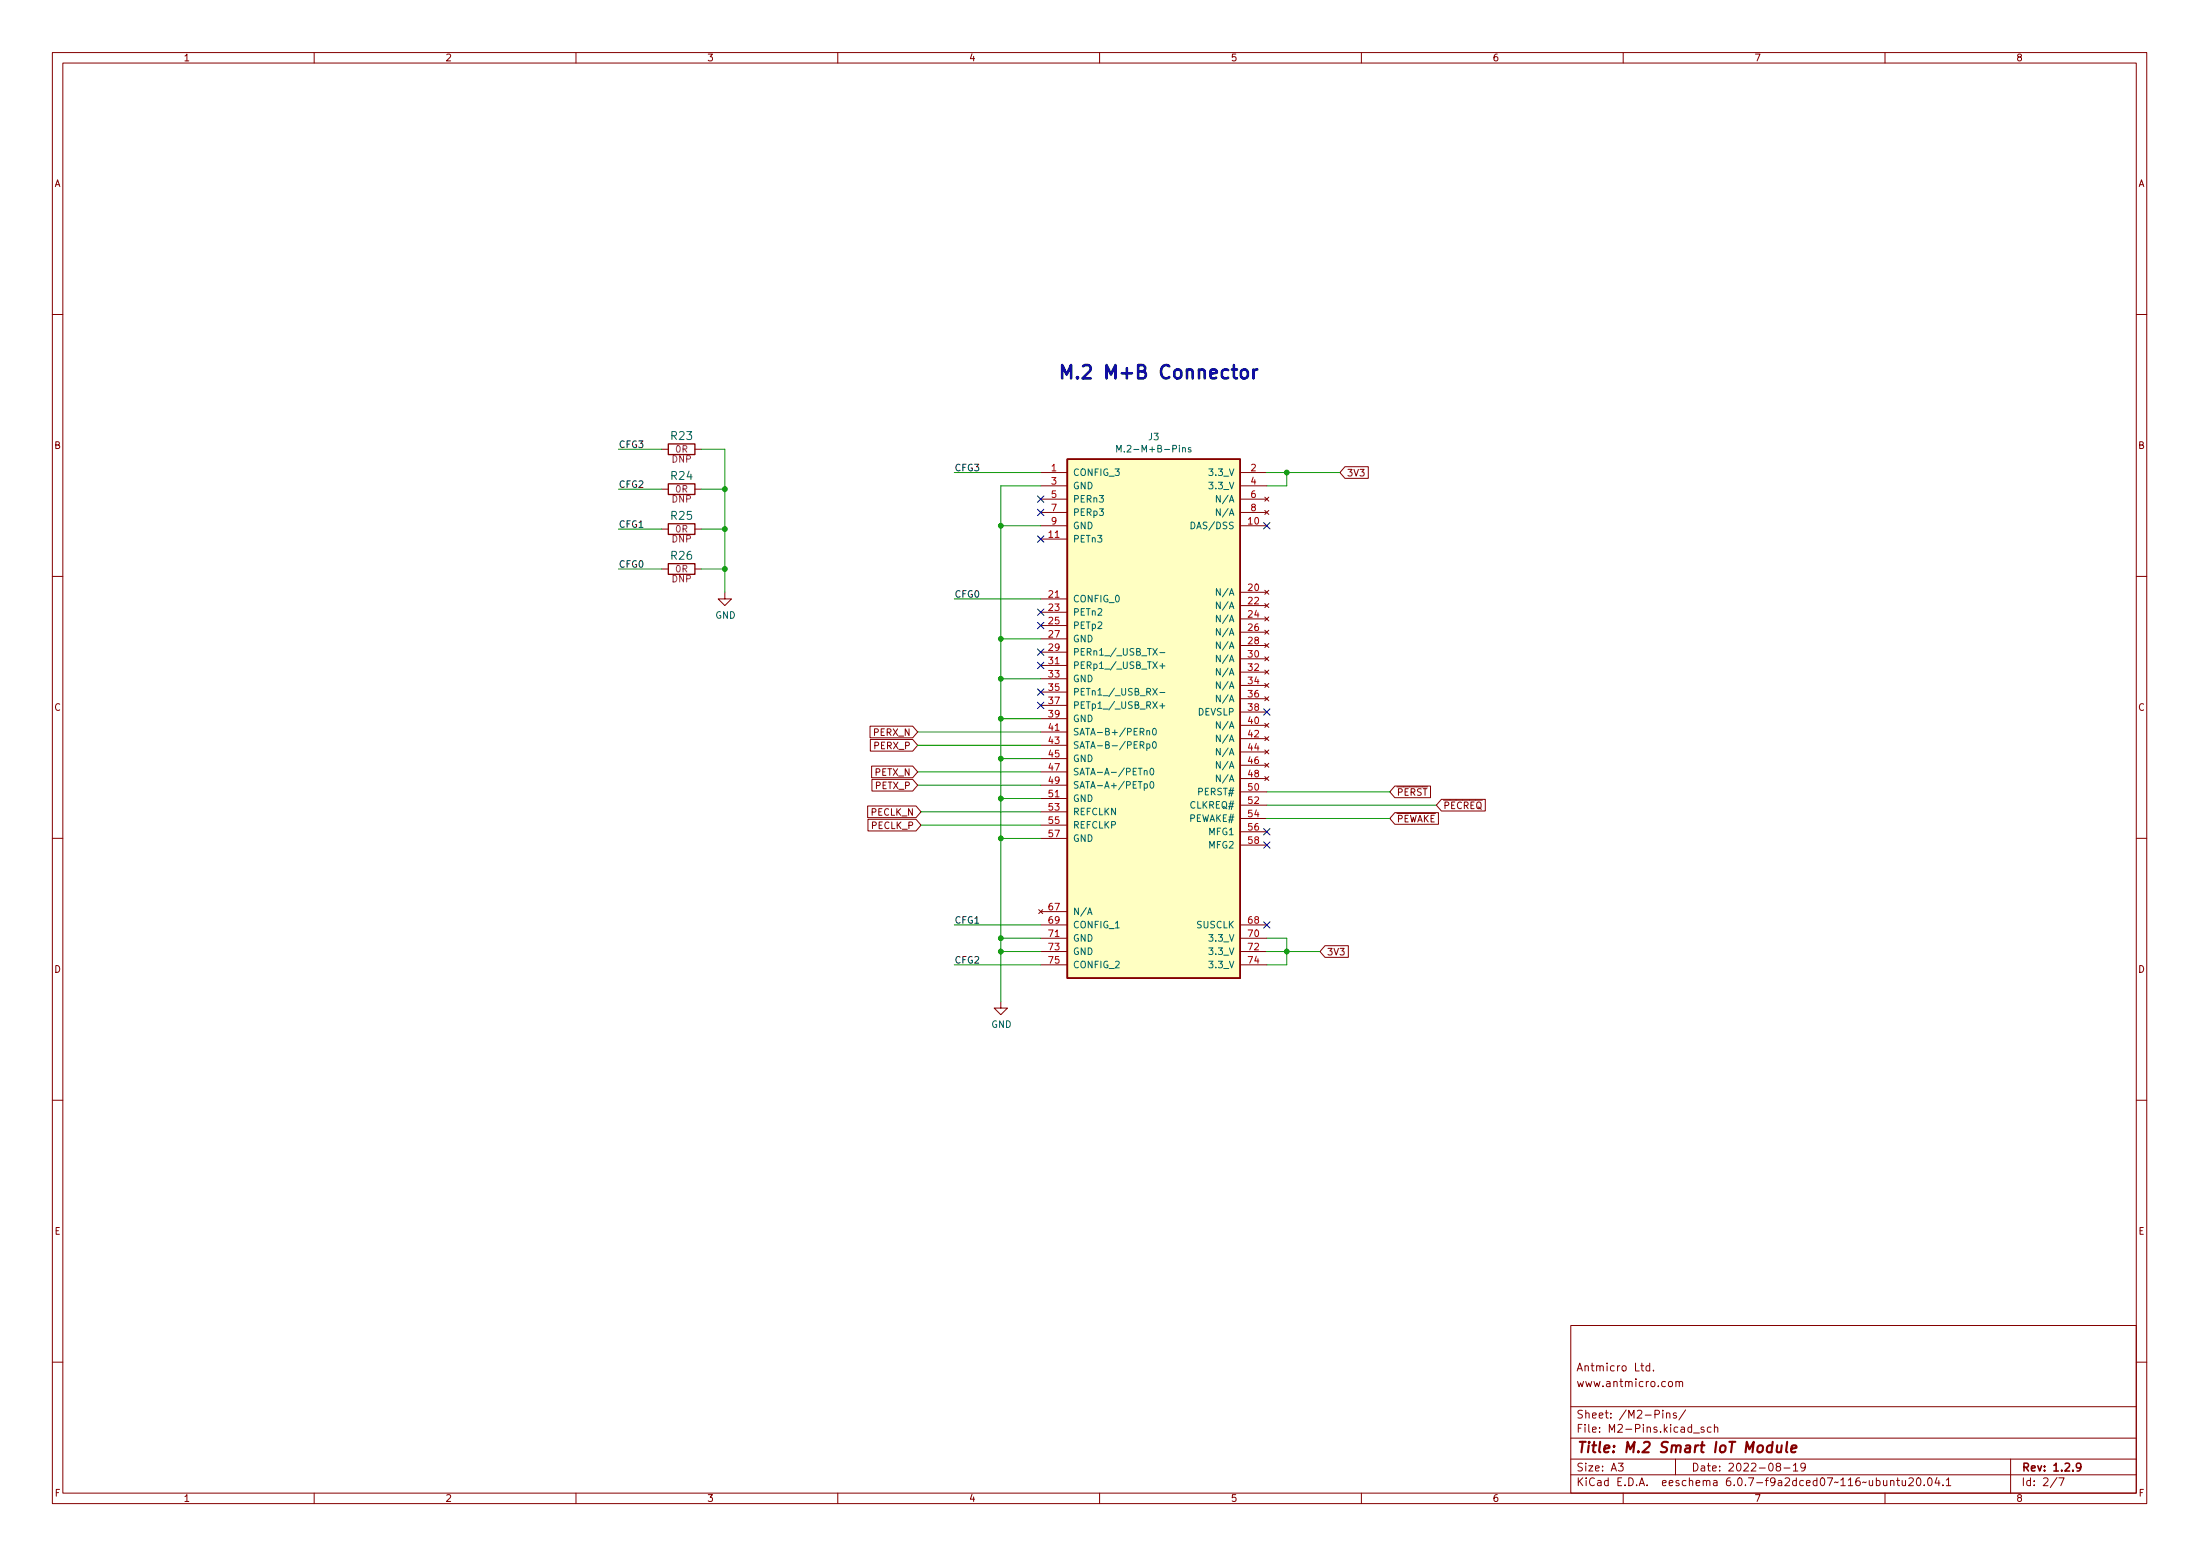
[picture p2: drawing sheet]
(kicad_sch (version 20211123) (generator eeschema)

 (paper "A3")

 (title_block
  (title "M.2 Smart IoT Module")
  (date "2022-08-19")
  (rev "1.2.9")
  (comment 1 "www.antmicro.com")
  (comment 2 "Antmicro Ltd."))

 (lib_symbols
  (symbol "m2-smart-iot-module:GND" (power) (pin_names (offset 0)) (in_bom yes) (on_board yes)
   (property "Reference" "#PWR" (id 0) (at 0 -6.35 0) (effects (font (size 1.27 1.27)) hide))
   (property "Value" "GND" (id 1) (at 0 -3.81 0) (effects (font (size 1.27 1.27))))
   (property "Footprint" "m2-smart-iot-module-footprints:" (id 2) (at 0 0 0) (effects (font (size 1.27 1.27)) hide))
   (property "Datasheet" "" (id 3) (at 0 0 0) (effects (font (size 1.27 1.27)) hide))
   (symbol "GND_0_1"
    (polyline (pts (xy 0 0) (xy 0 -1.27) (xy 1.27 -1.27) (xy 0 -2.54) (xy -1.27 -1.27) (xy 0 -1.27)) (stroke (width 0) (type default) (color 0 0 0 0)) (fill (type none))))
   (symbol "GND_1_1"
    (pin power_in line (at 0 0 270) (length 0) hide (name "GND" (effects (font (size 1.27 1.27)))) (number "1" (effects (font (size 1.27 1.27)))))))
  (symbol "m2-smart-iot-module:M.2-M+B-Pins" (pin_names (offset 1.016)) (in_bom yes) (on_board yes)
   (property "Reference" "J" (id 0) (at 1.27 1.27 0) (effects (font (size 1.27 1.27))))
   (property "Value" "M.2-M+B-Pins" (id 1) (at 7.62 -100.33 0) (effects (font (size 1.27 1.27))))
   (property "Footprint" "m2-smart-iot-module-footprints:M.2-M+B-Keys" (id 2) (at 0 0 0) (effects (font (size 1.27 1.27)) hide))
   (property "Datasheet" "" (id 3) (at 0 0 0) (effects (font (size 1.27 1.27)) hide))
   (symbol "M.2-M+B-Pins_1_1"
    (rectangle (start 0 0) (end 33.02 -99.06) (stroke (width 0.3048) (type default) (color 0 0 0 0)) (fill (type background)))
    (pin passive line (at -5.08 -2.54 0) (length 5.08) (name "CONFIG_3" (effects (font (size 1.27 1.27)))) (number "1" (effects (font (size 1.27 1.27)))))
    (pin passive line (at 38.1 -12.7 180) (length 5.08) (name "DAS/DSS" (effects (font (size 1.27 1.27)))) (number "10" (effects (font (size 1.27 1.27)))))
    (pin passive line (at -5.08 -15.24 0) (length 5.08) (name "PETn3" (effects (font (size 1.27 1.27)))) (number "11" (effects (font (size 1.27 1.27)))))
    (pin power_in line (at 38.1 -2.54 180) (length 5.08) (name "3.3_V" (effects (font (size 1.27 1.27)))) (number "2" (effects (font (size 1.27 1.27)))))
    (pin no_connect line (at 38.1 -25.4 180) (length 5.08) (name "N/A" (effects (font (size 1.27 1.27)))) (number "20" (effects (font (size 1.27 1.27)))))
    (pin passive line (at -5.08 -26.67 0) (length 5.08) (name "CONFIG_0" (effects (font (size 1.27 1.27)))) (number "21" (effects (font (size 1.27 1.27)))))
    (pin no_connect line (at 38.1 -27.94 180) (length 5.08) (name "N/A" (effects (font (size 1.27 1.27)))) (number "22" (effects (font (size 1.27 1.27)))))
    (pin passive line (at -5.08 -29.21 0) (length 5.08) (name "PETn2" (effects (font (size 1.27 1.27)))) (number "23" (effects (font (size 1.27 1.27)))))
    (pin no_connect line (at 38.1 -30.48 180) (length 5.08) (name "N/A" (effects (font (size 1.27 1.27)))) (number "24" (effects (font (size 1.27 1.27)))))
    (pin passive line (at -5.08 -31.75 0) (length 5.08) (name "PETp2" (effects (font (size 1.27 1.27)))) (number "25" (effects (font (size 1.27 1.27)))))
    (pin no_connect line (at 38.1 -33.02 180) (length 5.08) (name "N/A" (effects (font (size 1.27 1.27)))) (number "26" (effects (font (size 1.27 1.27)))))
    (pin power_in line (at -5.08 -34.29 0) (length 5.08) (name "GND" (effects (font (size 1.27 1.27)))) (number "27" (effects (font (size 1.27 1.27)))))
    (pin no_connect line (at 38.1 -35.56 180) (length 5.08) (name "N/A" (effects (font (size 1.27 1.27)))) (number "28" (effects (font (size 1.27 1.27)))))
    (pin passive line (at -5.08 -36.83 0) (length 5.08) (name "PERn1_/_USB_TX-" (effects (font (size 1.27 1.27)))) (number "29" (effects (font (size 1.27 1.27)))))
    (pin power_in line (at -5.08 -5.08 0) (length 5.08) (name "GND" (effects (font (size 1.27 1.27)))) (number "3" (effects (font (size 1.27 1.27)))))
    (pin no_connect line (at 38.1 -38.1 180) (length 5.08) (name "N/A" (effects (font (size 1.27 1.27)))) (number "30" (effects (font (size 1.27 1.27)))))
    (pin passive line (at -5.08 -39.37 0) (length 5.08) (name "PERp1_/_USB_TX+" (effects (font (size 1.27 1.27)))) (number "31" (effects (font (size 1.27 1.27)))))
    (pin no_connect line (at 38.1 -40.64 180) (length 5.08) (name "N/A" (effects (font (size 1.27 1.27)))) (number "32" (effects (font (size 1.27 1.27)))))
    (pin power_in line (at -5.08 -41.91 0) (length 5.08) (name "GND" (effects (font (size 1.27 1.27)))) (number "33" (effects (font (size 1.27 1.27)))))
    (pin no_connect line (at 38.1 -43.18 180) (length 5.08) (name "N/A" (effects (font (size 1.27 1.27)))) (number "34" (effects (font (size 1.27 1.27)))))
    (pin passive line (at -5.08 -44.45 0) (length 5.08) (name "PETn1_/_USB_RX-" (effects (font (size 1.27 1.27)))) (number "35" (effects (font (size 1.27 1.27)))))
    (pin no_connect line (at 38.1 -45.72 180) (length 5.08) (name "N/A" (effects (font (size 1.27 1.27)))) (number "36" (effects (font (size 1.27 1.27)))))
    (pin passive line (at -5.08 -46.99 0) (length 5.08) (name "PETp1_/_USB_RX+" (effects (font (size 1.27 1.27)))) (number "37" (effects (font (size 1.27 1.27)))))
    (pin passive line (at 38.1 -48.26 180) (length 5.08) (name "DEVSLP" (effects (font (size 1.27 1.27)))) (number "38" (effects (font (size 1.27 1.27)))))
    (pin power_in line (at -5.08 -49.53 0) (length 5.08) (name "GND" (effects (font (size 1.27 1.27)))) (number "39" (effects (font (size 1.27 1.27)))))
    (pin power_in line (at 38.1 -5.08 180) (length 5.08) (name "3.3_V" (effects (font (size 1.27 1.27)))) (number "4" (effects (font (size 1.27 1.27)))))
    (pin no_connect line (at 38.1 -50.8 180) (length 5.08) (name "N/A" (effects (font (size 1.27 1.27)))) (number "40" (effects (font (size 1.27 1.27)))))
    (pin passive line (at -5.08 -52.07 0) (length 5.08) (name "SATA-B+/PERn0" (effects (font (size 1.27 1.27)))) (number "41" (effects (font (size 1.27 1.27)))))
    (pin no_connect line (at 38.1 -53.34 180) (length 5.08) (name "N/A" (effects (font (size 1.27 1.27)))) (number "42" (effects (font (size 1.27 1.27)))))
    (pin passive line (at -5.08 -54.61 0) (length 5.08) (name "SATA-B-/PERp0" (effects (font (size 1.27 1.27)))) (number "43" (effects (font (size 1.27 1.27)))))
    (pin no_connect line (at 38.1 -55.88 180) (length 5.08) (name "N/A" (effects (font (size 1.27 1.27)))) (number "44" (effects (font (size 1.27 1.27)))))
    (pin power_in line (at -5.08 -57.15 0) (length 5.08) (name "GND" (effects (font (size 1.27 1.27)))) (number "45" (effects (font (size 1.27 1.27)))))
    (pin no_connect line (at 38.1 -58.42 180) (length 5.08) (name "N/A" (effects (font (size 1.27 1.27)))) (number "46" (effects (font (size 1.27 1.27)))))
    (pin passive line (at -5.08 -59.69 0) (length 5.08) (name "SATA-A-/PETn0" (effects (font (size 1.27 1.27)))) (number "47" (effects (font (size 1.27 1.27)))))
    (pin no_connect line (at 38.1 -60.96 180) (length 5.08) (name "N/A" (effects (font (size 1.27 1.27)))) (number "48" (effects (font (size 1.27 1.27)))))
    (pin passive line (at -5.08 -62.23 0) (length 5.08) (name "SATA-A+/PETp0" (effects (font (size 1.27 1.27)))) (number "49" (effects (font (size 1.27 1.27)))))
    (pin passive line (at -5.08 -7.62 0) (length 5.08) (name "PERn3" (effects (font (size 1.27 1.27)))) (number "5" (effects (font (size 1.27 1.27)))))
    (pin passive line (at 38.1 -63.5 180) (length 5.08) (name "PERST#" (effects (font (size 1.27 1.27)))) (number "50" (effects (font (size 1.27 1.27)))))
    (pin power_in line (at -5.08 -64.77 0) (length 5.08) (name "GND" (effects (font (size 1.27 1.27)))) (number "51" (effects (font (size 1.27 1.27)))))
    (pin passive line (at 38.1 -66.04 180) (length 5.08) (name "CLKREQ#" (effects (font (size 1.27 1.27)))) (number "52" (effects (font (size 1.27 1.27)))))
    (pin passive line (at -5.08 -67.31 0) (length 5.08) (name "REFCLKN" (effects (font (size 1.27 1.27)))) (number "53" (effects (font (size 1.27 1.27)))))
    (pin passive line (at 38.1 -68.58 180) (length 5.08) (name "PEWAKE#" (effects (font (size 1.27 1.27)))) (number "54" (effects (font (size 1.27 1.27)))))
    (pin passive line (at -5.08 -69.85 0) (length 5.08) (name "REFCLKP" (effects (font (size 1.27 1.27)))) (number "55" (effects (font (size 1.27 1.27)))))
    (pin passive line (at 38.1 -71.12 180) (length 5.08) (name "MFG1" (effects (font (size 1.27 1.27)))) (number "56" (effects (font (size 1.27 1.27)))))
    (pin power_in line (at -5.08 -72.39 0) (length 5.08) (name "GND" (effects (font (size 1.27 1.27)))) (number "57" (effects (font (size 1.27 1.27)))))
    (pin passive line (at 38.1 -73.66 180) (length 5.08) (name "MFG2" (effects (font (size 1.27 1.27)))) (number "58" (effects (font (size 1.27 1.27)))))
    (pin no_connect line (at 38.1 -7.62 180) (length 5.08) (name "N/A" (effects (font (size 1.27 1.27)))) (number "6" (effects (font (size 1.27 1.27)))))
    (pin no_connect line (at -5.08 -86.36 0) (length 5.08) (name "N/A" (effects (font (size 1.27 1.27)))) (number "67" (effects (font (size 1.27 1.27)))))
    (pin passive line (at 38.1 -88.9 180) (length 5.08) (name "SUSCLK" (effects (font (size 1.27 1.27)))) (number "68" (effects (font (size 1.27 1.27)))))
    (pin passive line (at -5.08 -88.9 0) (length 5.08) (name "CONFIG_1" (effects (font (size 1.27 1.27)))) (number "69" (effects (font (size 1.27 1.27)))))
    (pin passive line (at -5.08 -10.16 0) (length 5.08) (name "PERp3" (effects (font (size 1.27 1.27)))) (number "7" (effects (font (size 1.27 1.27)))))
    (pin power_in line (at 38.1 -91.44 180) (length 5.08) (name "3.3_V" (effects (font (size 1.27 1.27)))) (number "70" (effects (font (size 1.27 1.27)))))
    (pin power_in line (at -5.08 -91.44 0) (length 5.08) (name "GND" (effects (font (size 1.27 1.27)))) (number "71" (effects (font (size 1.27 1.27)))))
    (pin power_in line (at 38.1 -93.98 180) (length 5.08) (name "3.3_V" (effects (font (size 1.27 1.27)))) (number "72" (effects (font (size 1.27 1.27)))))
    (pin power_in line (at -5.08 -93.98 0) (length 5.08) (name "GND" (effects (font (size 1.27 1.27)))) (number "73" (effects (font (size 1.27 1.27)))))
    (pin power_in line (at 38.1 -96.52 180) (length 5.08) (name "3.3_V" (effects (font (size 1.27 1.27)))) (number "74" (effects (font (size 1.27 1.27)))))
    (pin passive line (at -5.08 -96.52 0) (length 5.08) (name "CONFIG_2" (effects (font (size 1.27 1.27)))) (number "75" (effects (font (size 1.27 1.27)))))
    (pin no_connect line (at 38.1 -10.16 180) (length 5.08) (name "N/A" (effects (font (size 1.27 1.27)))) (number "8" (effects (font (size 1.27 1.27)))))
    (pin power_in line (at -5.08 -12.7 0) (length 5.08) (name "GND" (effects (font (size 1.27 1.27)))) (number "9" (effects (font (size 1.27 1.27)))))))
  (symbol "m2-smart-iot-module:R_0R_0402" (pin_names (offset 0)) (in_bom yes) (on_board yes)
   (property "Reference" "R" (id 0) (at -1.397 3.429 0) (effects (font (size 1.524 1.524)) (justify left)))
   (property "Value" "R_0R_0402" (id 1) (at 0 -3.81 0) (effects (font (size 1.524 1.524)) hide))
   (property "Footprint" "m2-smart-iot-module-footprints:0402-res" (id 2) (at 5.08 5.08 0) (effects (font (size 1.524 1.524)) (justify left) hide))
   (property "Datasheet" "" (id 3) (at 0 0 0) (effects (font (size 1.27 1.27)) hide))
   (property "Manufacturer" "PANASONIC" (id 4) (at 5.08 10.16 0) (effects (font (size 1.524 1.524)) (justify left) hide))
   (property "MPN" "ERJ2GE0R00X" (id 5) (at 5.08 7.62 0) (effects (font (size 1.524 1.524)) (justify left) hide))
   (property "Val" "0R" (id 6) (at 0 -2.54 0) (effects (font (size 1.27 1.27))))
   (symbol "R_0R_0402_1_1"
    (rectangle (start 2.54 -1.016) (end -2.54 1.016) (stroke (width 0.254) (type default) (color 0 0 0 0)) (fill (type none)))
    (pin passive line (at -3.81 0 0) (length 1.27) (name "~" (effects (font (size 0 0)))) (number "1" (effects (font (size 0 0)))))
    (pin passive line (at 3.81 0 180) (length 1.27) (name "~" (effects (font (size 0 0)))) (number "2" (effects (font (size 0 0))))))))

 (junction (at 138.43 108.585) (diameter 0) (color 0 0 0 0))
 (junction (at 245.745 181.61) (diameter 0) (color 0 0 0 0))
 (junction (at 245.745 90.17) (diameter 0) (color 0 0 0 0))
 (junction (at 191.135 160.02) (diameter 0) (color 0 0 0 0))
 (junction (at 191.135 137.16) (diameter 0) (color 0 0 0 0))
 (junction (at 138.43 100.965) (diameter 0) (color 0 0 0 0))
 (junction (at 138.43 93.345) (diameter 0) (color 0 0 0 0))
 (junction (at 191.135 121.92) (diameter 0) (color 0 0 0 0))
 (junction (at 191.135 152.4) (diameter 0) (color 0 0 0 0))
 (junction (at 191.135 181.61) (diameter 0) (color 0 0 0 0))
 (junction (at 191.135 129.54) (diameter 0) (color 0 0 0 0))
 (junction (at 191.135 144.78) (diameter 0) (color 0 0 0 0))
 (junction (at 191.135 179.07) (diameter 0) (color 0 0 0 0))
 (junction (at 191.135 100.33) (diameter 0) (color 0 0 0 0))

 (no_connect (at 198.755 134.62))
 (no_connect (at 241.935 158.75))
 (no_connect (at 198.755 95.25))
 (no_connect (at 198.755 116.84))
 (no_connect (at 241.935 176.53))
 (no_connect (at 241.935 161.29))
 (no_connect (at 198.755 127))
 (no_connect (at 198.755 124.46))
 (no_connect (at 198.755 132.08))
 (no_connect (at 241.935 100.33))
 (no_connect (at 198.755 102.87))
 (no_connect (at 198.755 97.79))
 (no_connect (at 198.755 119.38))
 (no_connect (at 241.935 135.89))

 (wire (pts (xy 265.43 156.21) (xy 241.935 156.21)) (stroke (width 0) (type default) (color 0 0 0 0)))
 (wire (pts (xy 198.755 179.07) (xy 191.135 179.07)) (stroke (width 0) (type default) (color 0 0 0 0)))
 (wire (pts (xy 255.905 90.17) (xy 245.745 90.17)) (stroke (width 0) (type default) (color 0 0 0 0)))
 (wire (pts (xy 198.755 181.61) (xy 191.135 181.61)) (stroke (width 0) (type default) (color 0 0 0 0)))
 (wire (pts (xy 245.745 181.61) (xy 245.745 179.07)) (stroke (width 0) (type default) (color 0 0 0 0)))
 (wire (pts (xy 133.985 108.585) (xy 138.43 108.585)) (stroke (width 0) (type default) (color 0 0 0 0)))
 (wire (pts (xy 191.135 137.16) (xy 191.135 129.54)) (stroke (width 0) (type default) (color 0 0 0 0)))
 (wire (pts (xy 182.245 114.3) (xy 198.755 114.3)) (stroke (width 0) (type default) (color 0 0 0 0)))
 (wire (pts (xy 252.095 181.61) (xy 245.745 181.61)) (stroke (width 0) (type default) (color 0 0 0 0)))
 (wire (pts (xy 182.245 90.17) (xy 198.755 90.17)) (stroke (width 0) (type default) (color 0 0 0 0)))
 (wire (pts (xy 191.135 181.61) (xy 191.135 179.07)) (stroke (width 0) (type default) (color 0 0 0 0)))
 (wire (pts (xy 126.365 108.585) (xy 118.11 108.585)) (stroke (width 0) (type default) (color 0 0 0 0)))
 (wire (pts (xy 133.985 85.725) (xy 138.43 85.725)) (stroke (width 0) (type default) (color 0 0 0 0)))
 (wire (pts (xy 198.755 149.86) (xy 175.26 149.86)) (stroke (width 0) (type default) (color 0 0 0 0)))
 (wire (pts (xy 191.135 92.71) (xy 191.135 100.33)) (stroke (width 0) (type default) (color 0 0 0 0)))
 (wire (pts (xy 241.935 179.07) (xy 245.745 179.07)) (stroke (width 0) (type default) (color 0 0 0 0)))
 (wire (pts (xy 182.245 184.15) (xy 198.755 184.15)) (stroke (width 0) (type default) (color 0 0 0 0)))
 (wire (pts (xy 118.11 85.725) (xy 126.365 85.725)) (stroke (width 0) (type default) (color 0 0 0 0)))
 (wire (pts (xy 133.985 93.345) (xy 138.43 93.345)) (stroke (width 0) (type default) (color 0 0 0 0)))
 (wire (pts (xy 198.755 92.71) (xy 191.135 92.71)) (stroke (width 0) (type default) (color 0 0 0 0)))
 (wire (pts (xy 191.135 144.78) (xy 191.135 137.16)) (stroke (width 0) (type default) (color 0 0 0 0)))
 (wire (pts (xy 118.11 93.345) (xy 126.365 93.345)) (stroke (width 0) (type default) (color 0 0 0 0)))
 (wire (pts (xy 191.135 160.02) (xy 191.135 152.4)) (stroke (width 0) (type default) (color 0 0 0 0)))
 (wire (pts (xy 175.26 139.7) (xy 198.755 139.7)) (stroke (width 0) (type default) (color 0 0 0 0)))
 (wire (pts (xy 191.135 100.33) (xy 191.135 121.92)) (stroke (width 0) (type default) (color 0 0 0 0)))
 (wire (pts (xy 241.935 153.67) (xy 274.32 153.67)) (stroke (width 0) (type default) (color 0 0 0 0)))
 (wire (pts (xy 198.755 160.02) (xy 191.135 160.02)) (stroke (width 0) (type default) (color 0 0 0 0)))
 (wire (pts (xy 191.135 100.33) (xy 198.755 100.33)) (stroke (width 0) (type default) (color 0 0 0 0)))
 (wire (pts (xy 138.43 85.725) (xy 138.43 93.345)) (stroke (width 0) (type default) (color 0 0 0 0)))
 (wire (pts (xy 138.43 108.585) (xy 138.43 113.03)) (stroke (width 0) (type default) (color 0 0 0 0)))
 (wire (pts (xy 245.745 184.15) (xy 245.745 181.61)) (stroke (width 0) (type default) (color 0 0 0 0)))
 (wire (pts (xy 138.43 100.965) (xy 138.43 108.585)) (stroke (width 0) (type default) (color 0 0 0 0)))
 (wire (pts (xy 198.755 129.54) (xy 191.135 129.54)) (stroke (width 0) (type default) (color 0 0 0 0)))
 (wire (pts (xy 265.43 151.13) (xy 241.935 151.13)) (stroke (width 0) (type default) (color 0 0 0 0)))
 (wire (pts (xy 175.26 142.24) (xy 198.755 142.24)) (stroke (width 0) (type default) (color 0 0 0 0)))
 (wire (pts (xy 138.43 93.345) (xy 138.43 100.965)) (stroke (width 0) (type default) (color 0 0 0 0)))
 (wire (pts (xy 245.745 90.17) (xy 241.935 90.17)) (stroke (width 0) (type default) (color 0 0 0 0)))
 (wire (pts (xy 241.935 181.61) (xy 245.745 181.61)) (stroke (width 0) (type default) (color 0 0 0 0)))
 (wire (pts (xy 198.755 154.94) (xy 175.895 154.94)) (stroke (width 0) (type default) (color 0 0 0 0)))
 (wire (pts (xy 133.985 100.965) (xy 138.43 100.965)) (stroke (width 0) (type default) (color 0 0 0 0)))
 (wire (pts (xy 241.935 184.15) (xy 245.745 184.15)) (stroke (width 0) (type default) (color 0 0 0 0)))
 (wire (pts (xy 198.755 137.16) (xy 191.135 137.16)) (stroke (width 0) (type default) (color 0 0 0 0)))
 (wire (pts (xy 191.135 121.92) (xy 191.135 129.54)) (stroke (width 0) (type default) (color 0 0 0 0)))
 (wire (pts (xy 191.135 179.07) (xy 191.135 160.02)) (stroke (width 0) (type default) (color 0 0 0 0)))
 (wire (pts (xy 245.745 92.71) (xy 245.745 90.17)) (stroke (width 0) (type default) (color 0 0 0 0)))
 (wire (pts (xy 182.245 176.53) (xy 198.755 176.53)) (stroke (width 0) (type default) (color 0 0 0 0)))
 (wire (pts (xy 198.755 121.92) (xy 191.135 121.92)) (stroke (width 0) (type default) (color 0 0 0 0)))
 (wire (pts (xy 175.26 147.32) (xy 198.755 147.32)) (stroke (width 0) (type default) (color 0 0 0 0)))
 (wire (pts (xy 191.135 152.4) (xy 191.135 144.78)) (stroke (width 0) (type default) (color 0 0 0 0)))
 (wire (pts (xy 175.895 157.48) (xy 198.755 157.48)) (stroke (width 0) (type default) (color 0 0 0 0)))
 (wire (pts (xy 198.755 144.78) (xy 191.135 144.78)) (stroke (width 0) (type default) (color 0 0 0 0)))
 (wire (pts (xy 198.755 152.4) (xy 191.135 152.4)) (stroke (width 0) (type default) (color 0 0 0 0)))
 (wire (pts (xy 191.135 191.135) (xy 191.135 181.61)) (stroke (width 0) (type default) (color 0 0 0 0)))
 (wire (pts (xy 241.935 92.71) (xy 245.745 92.71)) (stroke (width 0) (type default) (color 0 0 0 0)))
 (wire (pts (xy 118.11 100.965) (xy 126.365 100.965)) (stroke (width 0) (type default) (color 0 0 0 0)))

 (text "M.2 M+B Connector" (at 201.93 73.025 0) (effects (font (size 2.54 2.54) (thickness 0.508) bold) (justify left bottom)))

 (label "CFG0" (at 118.11 108.585 0) (effects (font (size 1.27 1.27)) (justify left bottom)))
 (label "CFG1" (at 182.245 176.53 0) (effects (font (size 1.27 1.27)) (justify left bottom)))
 (label "CFG2" (at 118.11 93.345 0) (effects (font (size 1.27 1.27)) (justify left bottom)))
 (label "CFG3" (at 118.11 85.725 0) (effects (font (size 1.27 1.27)) (justify left bottom)))
 (label "CFG1" (at 118.11 100.965 0) (effects (font (size 1.27 1.27)) (justify left bottom)))
 (label "CFG2" (at 182.245 184.15 0) (effects (font (size 1.27 1.27)) (justify left bottom)))
 (label "CFG3" (at 182.245 90.17 0) (effects (font (size 1.27 1.27)) (justify left bottom)))
 (label "CFG0" (at 182.245 114.3 0) (effects (font (size 1.27 1.27)) (justify left bottom)))

 (global_label "PERX_P" (shape input) (at 175.26 142.24 180) (fields_autoplaced) (effects (font (size 1.27 1.27)) (justify right))
  (property "Intersheet References" "${INTERSHEET_REFS}" (id 0) (at 0 0 0) (effects (font (size 1.27 1.27)) hide)))
 (global_label "PECLK_P" (shape input) (at 175.895 157.48 180) (fields_autoplaced) (effects (font (size 1.27 1.27)) (justify right))
  (property "Intersheet References" "${INTERSHEET_REFS}" (id 0) (at 0 0 0) (effects (font (size 1.27 1.27)) hide)))
 (global_label "~{PECREQ}" (shape input) (at 274.32 153.67 0) (fields_autoplaced) (effects (font (size 1.27 1.27)) (justify left))
  (property "Intersheet References" "${INTERSHEET_REFS}" (id 0) (at 0 0 0) (effects (font (size 1.27 1.27)) hide)))
 (global_label "~{PEWAKE}" (shape input) (at 265.43 156.21 0) (fields_autoplaced) (effects (font (size 1.27 1.27)) (justify left))
  (property "Intersheet References" "${INTERSHEET_REFS}" (id 0) (at 0 0 0) (effects (font (size 1.27 1.27)) hide)))
 (global_label "~{PERST}" (shape input) (at 265.43 151.13 0) (fields_autoplaced) (effects (font (size 1.27 1.27)) (justify left))
  (property "Intersheet References" "${INTERSHEET_REFS}" (id 0) (at 0 0 0) (effects (font (size 1.27 1.27)) hide)))
 (global_label "3V3" (shape input) (at 255.905 90.17 0) (fields_autoplaced) (effects (font (size 1.27 1.27)) (justify left))
  (property "Intersheet References" "${INTERSHEET_REFS}" (id 0) (at 0 0 0) (effects (font (size 1.27 1.27)) hide)))
 (global_label "PECLK_N" (shape input) (at 175.895 154.94 180) (fields_autoplaced) (effects (font (size 1.27 1.27)) (justify right))
  (property "Intersheet References" "${INTERSHEET_REFS}" (id 0) (at 0 0 0) (effects (font (size 1.27 1.27)) hide)))
 (global_label "PERX_N" (shape input) (at 175.26 139.7 180) (fields_autoplaced) (effects (font (size 1.27 1.27)) (justify right))
  (property "Intersheet References" "${INTERSHEET_REFS}" (id 0) (at 0 0 0) (effects (font (size 1.27 1.27)) hide)))
 (global_label "PETX_N" (shape input) (at 175.26 147.32 180) (fields_autoplaced) (effects (font (size 1.27 1.27)) (justify right))
  (property "Intersheet References" "${INTERSHEET_REFS}" (id 0) (at 0 0 0) (effects (font (size 1.27 1.27)) hide)))
 (global_label "PETX_P" (shape input) (at 175.26 149.86 180) (fields_autoplaced) (effects (font (size 1.27 1.27)) (justify right))
  (property "Intersheet References" "${INTERSHEET_REFS}" (id 0) (at 0 0 0) (effects (font (size 1.27 1.27)) hide)))
 (global_label "3V3" (shape input) (at 252.095 181.61 0) (fields_autoplaced) (effects (font (size 1.27 1.27)) (justify left))
  (property "Intersheet References" "${INTERSHEET_REFS}" (id 0) (at 0 0 0) (effects (font (size 1.27 1.27)) hide)))

 (symbol (lib_id "m2-smart-iot-module:M.2-M+B-Pins") (at 203.835 87.63 0) (unit 1) (in_bom yes) (on_board yes)
  (property "Reference" "J3" (id 0) (at 220.345 83.3628 0))
  (property "Value" "M.2-M+B-Pins" (id 1) (at 220.345 85.6742 0))
  (property "Footprint" "m2-smart-iot-module-footprints:M.2-M+B-Keys" (id 2) (at 203.835 87.63 0) (effects (font (size 1.27 1.27)) hide))
  (property "Datasheet" "" (id 3) (at 203.835 87.63 0) (effects (font (size 1.27 1.27)) hide)) (pin "1") (pin "10") (pin "11") (pin "2") (pin "20") (pin "21") (pin "22") (pin "23") (pin "24") (pin "25") (pin "26") (pin "27") (pin "28") (pin "29") (pin "3") (pin "30") (pin "31") (pin "32") (pin "33") (pin "34") (pin "35") (pin "36") (pin "37") (pin "38") (pin "39") (pin "4") (pin "40") (pin "41") (pin "42") (pin "43") (pin "44") (pin "45") (pin "46") (pin "47") (pin "48") (pin "49") (pin "5") (pin "50") (pin "51") (pin "52") (pin "53") (pin "54") (pin "55") (pin "56") (pin "57") (pin "58") (pin "6") (pin "67") (pin "68") (pin "69") (pin "7") (pin "70") (pin "71") (pin "72") (pin "73") (pin "74") (pin "75") (pin "8") (pin "9"))

 (symbol (lib_id "m2-smart-iot-module:R_0R_0402") (at 130.175 85.725 0) (unit 1) (in_bom yes) (on_board yes)
  (property "Reference" "R23" (id 0) (at 130.175 83.185 0) (effects (font (size 1.524 1.524))))
  (property "Value" "R_0R_0402" (id 1) (at 130.175 89.535 0) (effects (font (size 1.524 1.524)) hide))
  (property "Footprint" "m2-smart-iot-module-footprints:0402-res" (id 2) (at 135.255 80.645 0) (effects (font (size 1.524 1.524)) (justify left) hide))
  (property "Datasheet" "" (id 3) (at 130.175 85.725 0) (effects (font (size 1.27 1.27)) hide))
  (property "Manufacturer" "PANASONIC" (id 4) (at 135.255 75.565 0) (effects (font (size 1.524 1.524)) (justify left) hide))
  (property "MPN" "ERJ2GE0R00X" (id 5) (at 135.255 78.105 0) (effects (font (size 1.524 1.524)) (justify left) hide))
  (property "Val" "0R" (id 6) (at 130.175 85.725 0))
  (property "DNP" "DNP" (id 7) (at 130.175 87.63 0)) (pin "1") (pin "2"))

 (symbol (lib_id "m2-smart-iot-module:GND") (at 138.43 113.03 0) (unit 1) (in_bom yes) (on_board yes)
  (property "Reference" "#PWR030" (id 0) (at 138.43 119.38 0) (effects (font (size 1.27 1.27)) hide))
  (property "Value" "GND" (id 1) (at 138.557 117.4242 0))
  (property "Footprint" "m2-smart-iot-module-footprints:" (id 2) (at 138.43 113.03 0) (effects (font (size 1.27 1.27)) hide))
  (property "Datasheet" "" (id 3) (at 138.43 113.03 0) (effects (font (size 1.27 1.27)) hide)) (pin "1"))

 (symbol (lib_id "m2-smart-iot-module:R_0R_0402") (at 130.175 93.345 0) (unit 1) (in_bom yes) (on_board yes)
  (property "Reference" "R24" (id 0) (at 130.175 90.805 0) (effects (font (size 1.524 1.524))))
  (property "Value" "R_0R_0402" (id 1) (at 130.175 97.155 0) (effects (font (size 1.524 1.524)) hide))
  (property "Footprint" "m2-smart-iot-module-footprints:0402-res" (id 2) (at 135.255 88.265 0) (effects (font (size 1.524 1.524)) (justify left) hide))
  (property "Datasheet" "" (id 3) (at 130.175 93.345 0) (effects (font (size 1.27 1.27)) hide))
  (property "Manufacturer" "PANASONIC" (id 4) (at 135.255 83.185 0) (effects (font (size 1.524 1.524)) (justify left) hide))
  (property "MPN" "ERJ2GE0R00X" (id 5) (at 135.255 85.725 0) (effects (font (size 1.524 1.524)) (justify left) hide))
  (property "Val" "0R" (id 6) (at 130.175 93.345 0))
  (property "DNP" "DNP" (id 7) (at 130.175 95.25 0)) (pin "1") (pin "2"))

 (symbol (lib_id "m2-smart-iot-module:R_0R_0402") (at 130.175 100.965 0) (unit 1) (in_bom yes) (on_board yes)
  (property "Reference" "R25" (id 0) (at 130.175 98.425 0) (effects (font (size 1.524 1.524))))
  (property "Value" "R_0R_0402" (id 1) (at 130.175 104.775 0) (effects (font (size 1.524 1.524)) hide))
  (property "Footprint" "m2-smart-iot-module-footprints:0402-res" (id 2) (at 135.255 95.885 0) (effects (font (size 1.524 1.524)) (justify left) hide))
  (property "Datasheet" "" (id 3) (at 130.175 100.965 0) (effects (font (size 1.27 1.27)) hide))
  (property "Manufacturer" "PANASONIC" (id 4) (at 135.255 90.805 0) (effects (font (size 1.524 1.524)) (justify left) hide))
  (property "MPN" "ERJ2GE0R00X" (id 5) (at 135.255 93.345 0) (effects (font (size 1.524 1.524)) (justify left) hide))
  (property "Val" "0R" (id 6) (at 130.175 100.965 0))
  (property "DNP" "DNP" (id 7) (at 130.175 102.87 0)) (pin "1") (pin "2"))

 (symbol (lib_id "m2-smart-iot-module:R_0R_0402") (at 130.175 108.585 0) (unit 1) (in_bom yes) (on_board yes)
  (property "Reference" "R26" (id 0) (at 130.175 106.045 0) (effects (font (size 1.524 1.524))))
  (property "Value" "R_0R_0402" (id 1) (at 130.175 112.395 0) (effects (font (size 1.524 1.524)) hide))
  (property "Footprint" "m2-smart-iot-module-footprints:0402-res" (id 2) (at 135.255 103.505 0) (effects (font (size 1.524 1.524)) (justify left) hide))
  (property "Datasheet" "" (id 3) (at 130.175 108.585 0) (effects (font (size 1.27 1.27)) hide))
  (property "Manufacturer" "PANASONIC" (id 4) (at 135.255 98.425 0) (effects (font (size 1.524 1.524)) (justify left) hide))
  (property "MPN" "ERJ2GE0R00X" (id 5) (at 135.255 100.965 0) (effects (font (size 1.524 1.524)) (justify left) hide))
  (property "Val" "0R" (id 6) (at 130.175 108.585 0))
  (property "DNP" "DNP" (id 7) (at 130.175 110.49 0)) (pin "1") (pin "2"))

 (symbol (lib_id "m2-smart-iot-module:GND") (at 191.135 191.135 0) (unit 1) (in_bom yes) (on_board yes)
  (property "Reference" "#PWR031" (id 0) (at 191.135 197.485 0) (effects (font (size 1.27 1.27)) hide))
  (property "Value" "GND" (id 1) (at 191.262 195.5292 0))
  (property "Footprint" "m2-smart-iot-module-footprints:" (id 2) (at 191.135 191.135 0) (effects (font (size 1.27 1.27)) hide))
  (property "Datasheet" "" (id 3) (at 191.135 191.135 0) (effects (font (size 1.27 1.27)) hide)) (pin "1")))
